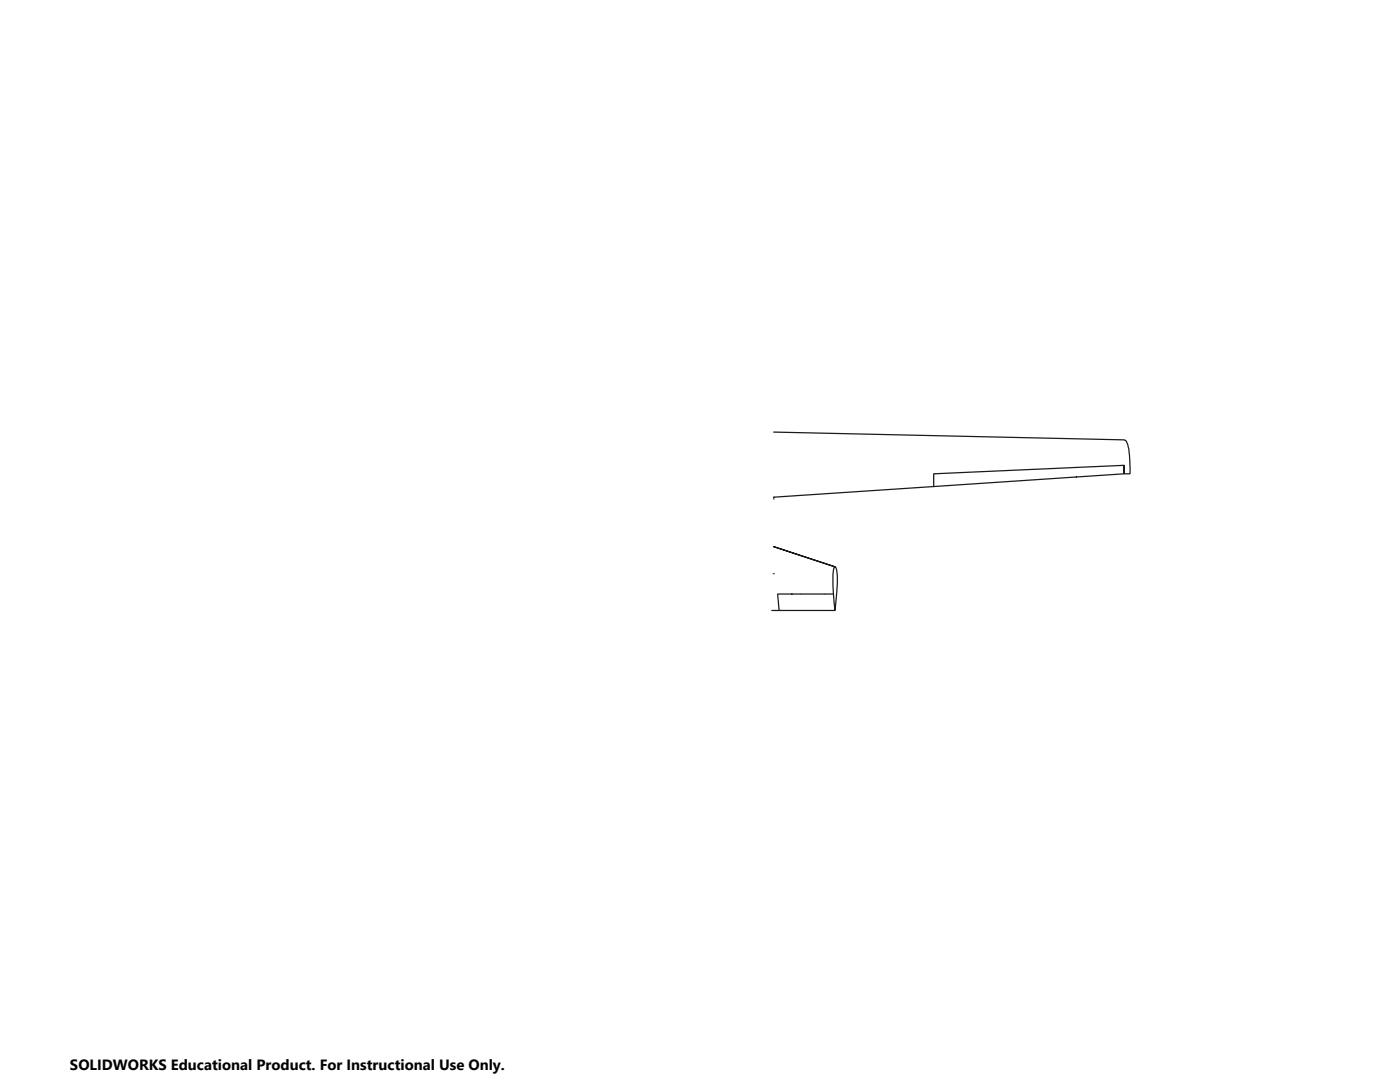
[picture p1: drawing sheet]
<svg xmlns="http://www.w3.org/2000/svg" width="279mm" height="216mm" viewBox="0 0 279 216" stroke-linecap="round" stroke-linejoin="round" font-family="sans-serif">
<path d="M154.4 86.1l69.9 1.7a1.84 1.84 0 0 1 .9 1.7l.3 5h-1.2M154.5 99.2l-.1 .3M154.5 99.2l-.1 .1M186.3 97.1l-31.8 2.1M224.3 94.5v-1.6l-38 1.6v2.6M224.3 94.5l-38 2.6M166.3 118.5l.3 3.3M166.3 118.5h-11.1l.3 3.3M166.6 113.1l-12.2-4 12.3 4M166.6 113.1l.2 .1a8.1 8.1 0 0 1 .2 4.2l-.4 4.4M166.6 113.1a3.7 3.7 0 0 0-.4 2.6l.1 2.8M154 121.8h12.6" fill="none" stroke="#191924" stroke-width=".25"/>
<path d="M154.4 99.6h.1M154.4 99.4v.1M154.5 99.2h-.1M154.3 114.5h.1" fill="none" stroke="#0087b4" stroke-width=".2"/>
<text font-size="3" x="14" y="213.5">SOLIDWORKS Educational Product. For Instructional Use Only.</text>
</svg>
